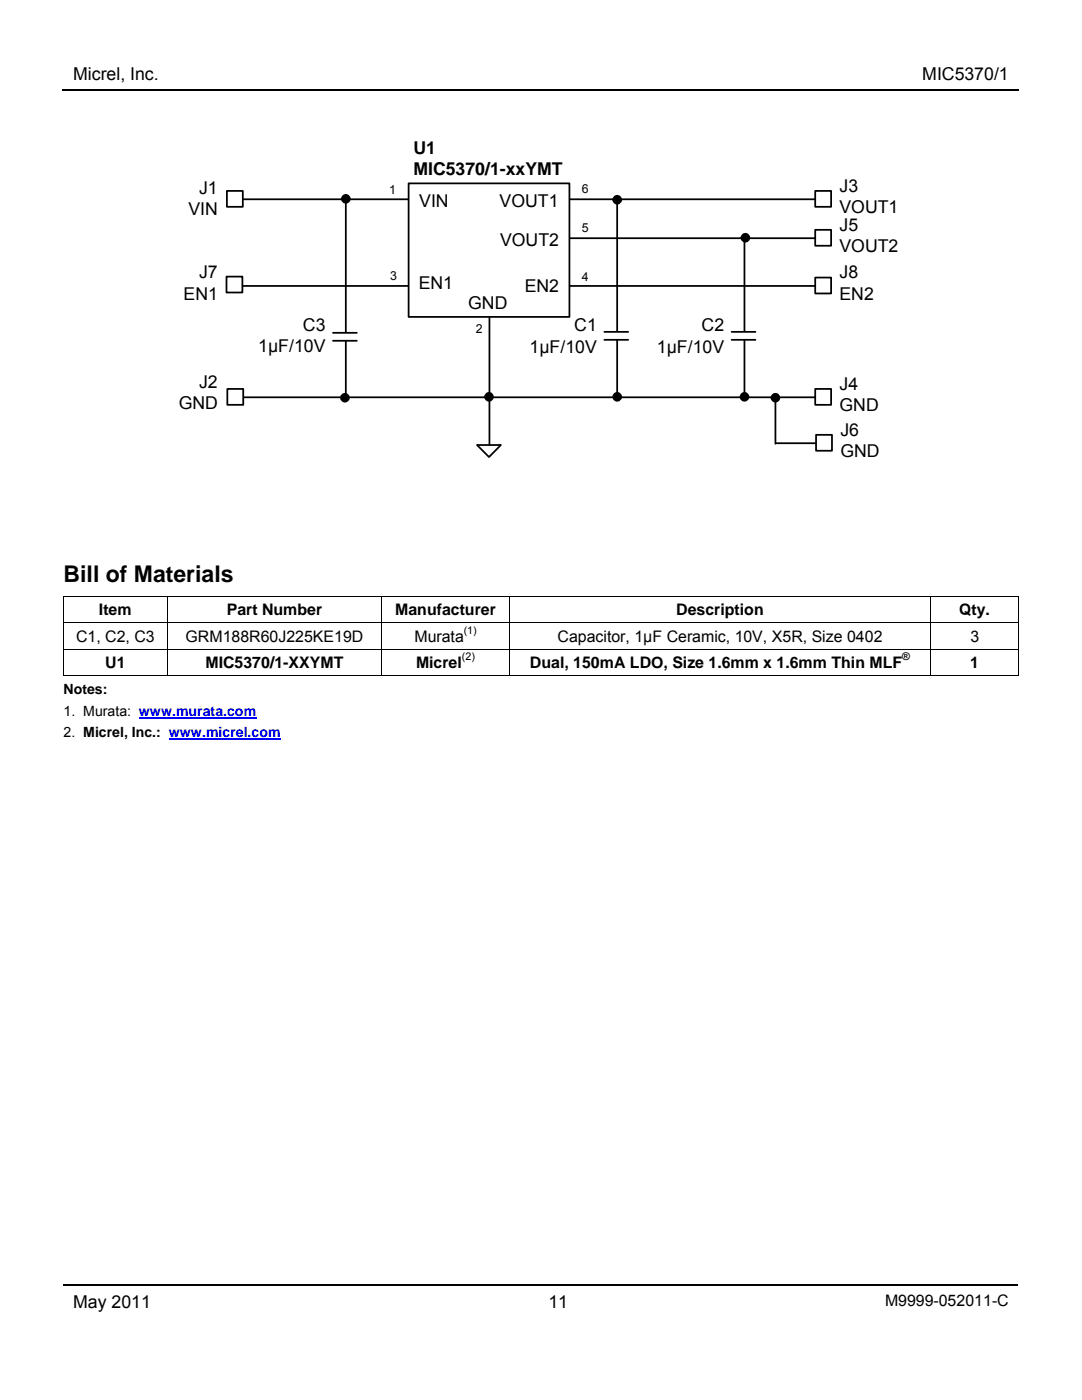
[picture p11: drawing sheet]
<svg xmlns="http://www.w3.org/2000/svg" width="216mm" height="279mm" viewBox="0 0 216 279" stroke-linecap="round" stroke-linejoin="round" font-family="sans-serif">
<path d="M12.4 18h190.8M12.7 256.5h190.4" fill="none" stroke="#000" stroke-width=".34"/>
<path d="M47.2 39.8h117.1M123.1 39.6v39.6M46.8 57.1h117.5M104.5 47.5h59.7M97.7 63.2v25.5" fill="none" stroke="#000" stroke-width=".35"/>
<g fill="#fff" stroke="#000" stroke-width=".35">
<path d="M45.3 38.1h3.2v3.2h-3.2z"/>
<path d="M81.5 36.6h32.1v26.6h-32.1z"/>
</g>
<path d="M120.6 66.2h4.7v1.6h-4.7z" fill="#fff"/>
<path d="M120.6 66.2h4.7M120.6 67.8h4.7" fill="none" stroke="#000" stroke-width=".35"/>
<circle cx="123.2" cy="39.9" r=".79" fill="#000" stroke="#000" stroke-width=".35"/>
<path d="M45.2 55.2h3.2v3.2h-3.2z" fill="#fff" stroke="#000" stroke-width=".35"/>
<path d="M69 39.6v39.7" fill="none" stroke="#000" stroke-width=".35"/>
<path d="M66.4 66.4h4.8v1.6h-4.8z" fill="#fff"/>
<path d="M148.5 47.3v31.9M47.1 79.3h117.2M66.4 66.4h4.8M66.4 68h4.8" fill="none" stroke="#000" stroke-width=".35"/>
<circle cx="69" cy="39.7" r=".78" fill="#000" stroke="#000" stroke-width=".35"/>
<path d="M146 66.2h4.7v1.6h-4.7z" fill="#fff"/>
<path d="M146 66.2h4.7M146 67.8h4.7" fill="none" stroke="#000" stroke-width=".35"/>
<g fill="#000" stroke="#000" stroke-width=".35">
<circle cx="148.7" cy="47.5" r=".78"/>
<circle cx="68.9" cy="79.4" r=".78"/>
<circle cx="97.6" cy="79.2" r=".78"/>
<circle cx="123.2" cy="79.2" r=".78"/>
<circle cx="148.6" cy="79.2" r=".78"/>
</g>
<g fill="#fff" stroke="#000" stroke-width=".35">
<path d="M95.2 88.8h4.7l-2.3 2.4z"/>
<path d="M45.4 77.6h3.1v3.2h-3.1z"/>
<path d="M162.7 38.1h3.1v3.2h-3.1z"/>
<path d="M162.7 45.9h3.1v3.1h-3.1z"/>
<path d="M162.7 55.4h3.1v3.2h-3.1z"/>
<path d="M162.7 77.6h3.1v3.2h-3.1z"/>
</g>
<circle cx="154.7" cy="79.4" r=".78" fill="#000" stroke="#000" stroke-width=".35"/>
<path d="M154.7 79.1v9.5M154.8 88.5h9.5" fill="none" stroke="#000" stroke-width=".35"/>
<path d="M162.8 86.8h3.2v3.2h-3.2z" fill="#fff" stroke="#000" stroke-width=".35"/>
<path d="M12.6 119h.2v.1h-.2zM203.1 119h.2v.1h-.2zM203.1 134.7h.2v.2h-.2z" fill="#000"/>
<g fill="none" stroke="#000" stroke-width=".2">
<path d="M12.6 119.1h190.7M12.7 119.1v5.1M33.3 119.1v5.1M76.2 119.1v5.1M101.6 119.1v5.1M185.7 119.1v5.1M203.2 119.1v5.1M12.6 124.3h190.7M12.6 129.5h190.7M12.6 134.8h20.7M12.7 124.4v5.1M12.7 129.6v5.3"/>
<path d="M33.3 124.4v5.1M33.3 129.6v5.3M33.4 134.8h42.7M76.2 124.4v5.1M76.2 129.6v5.3M76.3 134.8h25.2M101.6 124.4v5.1M101.6 129.6v5.3M101.7 134.8h84M185.7 124.4v5.1M185.7 129.6v5.3M185.8 134.8h17.3"/>
<path d="M203.2 124.4v5.1M203.2 129.6v5.3"/>
</g>
<path d="M27.7 143.3h23.4M33.7 147.6h22.3" fill="none" stroke="#00f" stroke-width=".3"/>
<text font-size="4.6" x="12.7" y="116.2">Bill of Materials</text>
<g font-size="3.5">
<text x="14.6" y="16">Micrel, Inc.</text>
<text x="184" y="16">MIC5370/1</text>
<text x="82.5" y="30.7">U1</text>
<text x="82.5" y="34.9">MIC5370/1-xxYMT</text>
<text x="39.7" y="38.6">J1</text>
<text x="83.7" y="41.3">VIN</text>
<text x="99.7" y="41.3">VOUT1</text>
<text x="167.5" y="38.3">J3</text>
<text x="37.6" y="42.9">VIN</text>
<text x="167.5" y="42.5">VOUT1</text>
<text x="167.5" y="46">J5</text>
<text x="99.8" y="49">VOUT2</text>
<text x="167.5" y="50.3">VOUT2</text>
<text x="36.6" y="59.8">EN1</text>
<text x="39.7" y="55.6">J7</text>
<text x="83.5" y="57.7">EN1</text>
<text x="104.7" y="58.2">EN2</text>
<text x="167.5" y="55.6">J8</text>
<text x="167.5" y="59.8">EN2</text>
<text x="60.5" y="66">C3</text>
<text x="93.4" y="61.7">GND</text>
<text x="51.5" y="70.2">1µF/10V</text>
<text x="105.7" y="70.4">1µF/10V</text>
<text x="114.6" y="66.1">C1</text>
<text x="131.1" y="70.4">1µF/10V</text>
<text x="140" y="66.1">C2</text>
<text x="39.7" y="77.4">J2</text>
<text x="167.5" y="77.8">J4</text>
<text x="35.7" y="81.7">GND</text>
<text x="167.5" y="82">GND</text>
<text x="167.7" y="87">J6</text>
<text x="167.7" y="91.2">GND</text>
<text x="14.6" y="261">May 2011</text>
<text x="109.4" y="261">11</text>
</g>
<g font-size="3.2">
<text x="19.7" y="122.8">Item</text>
<text x="45.2" y="122.8">Part Number</text>
<text x="78.9" y="122.8">Manufacturer</text>
<text x="134.9" y="122.8">Description</text>
<text x="191.4" y="122.8">Qty.</text>
<text x="15.2" y="128">C1, C2, C3</text>
<text x="37" y="128">GRM188R60J225KE19D</text>
<text x="82.7" y="128">Murata</text>
<text x="111.3" y="128">Capacitor, 1µF Ceramic, 10V, X5R, Size 0402</text>
<text x="193.6" y="128">3</text>
<text x="21" y="133.3">U1</text>
<text x="41" y="133.3">MIC5370/1-XXYMT</text>
<text x="83" y="133.3">Micrel</text>
<text x="105.7" y="133.3">Dual, 150mA LDO, Size 1.6mm x 1.6mm Thin MLF</text>
<text x="193.6" y="133.3">1</text>
<text x="176.6" y="260.7">M9999-052011-C</text>
</g>
<g font-size="2.8">
<text x="12.7" y="138.5">Notes:</text>
<text x="12.7" y="142.8">1. Murata: www.murata.com</text>
<text x="12.7" y="147.1">2. Micrel, Inc.: www.micrel.com</text>
</g>
<g font-size="2.5">
<text x="77.6" y="38.6">1</text>
<text x="116.1" y="38.5">6</text>
<text x="116.1" y="46.4">5</text>
<text x="77.8" y="55.9">3</text>
<text x="116.1" y="56.1">4</text>
<text x="94.9" y="66.5">2</text>
</g>
<g font-size="2.1">
<text x="92.2" y="131.7">(2)</text>
<text x="92.5" y="126.4">(1)</text>
<text x="180" y="131.7">®</text>
</g>
</svg>
